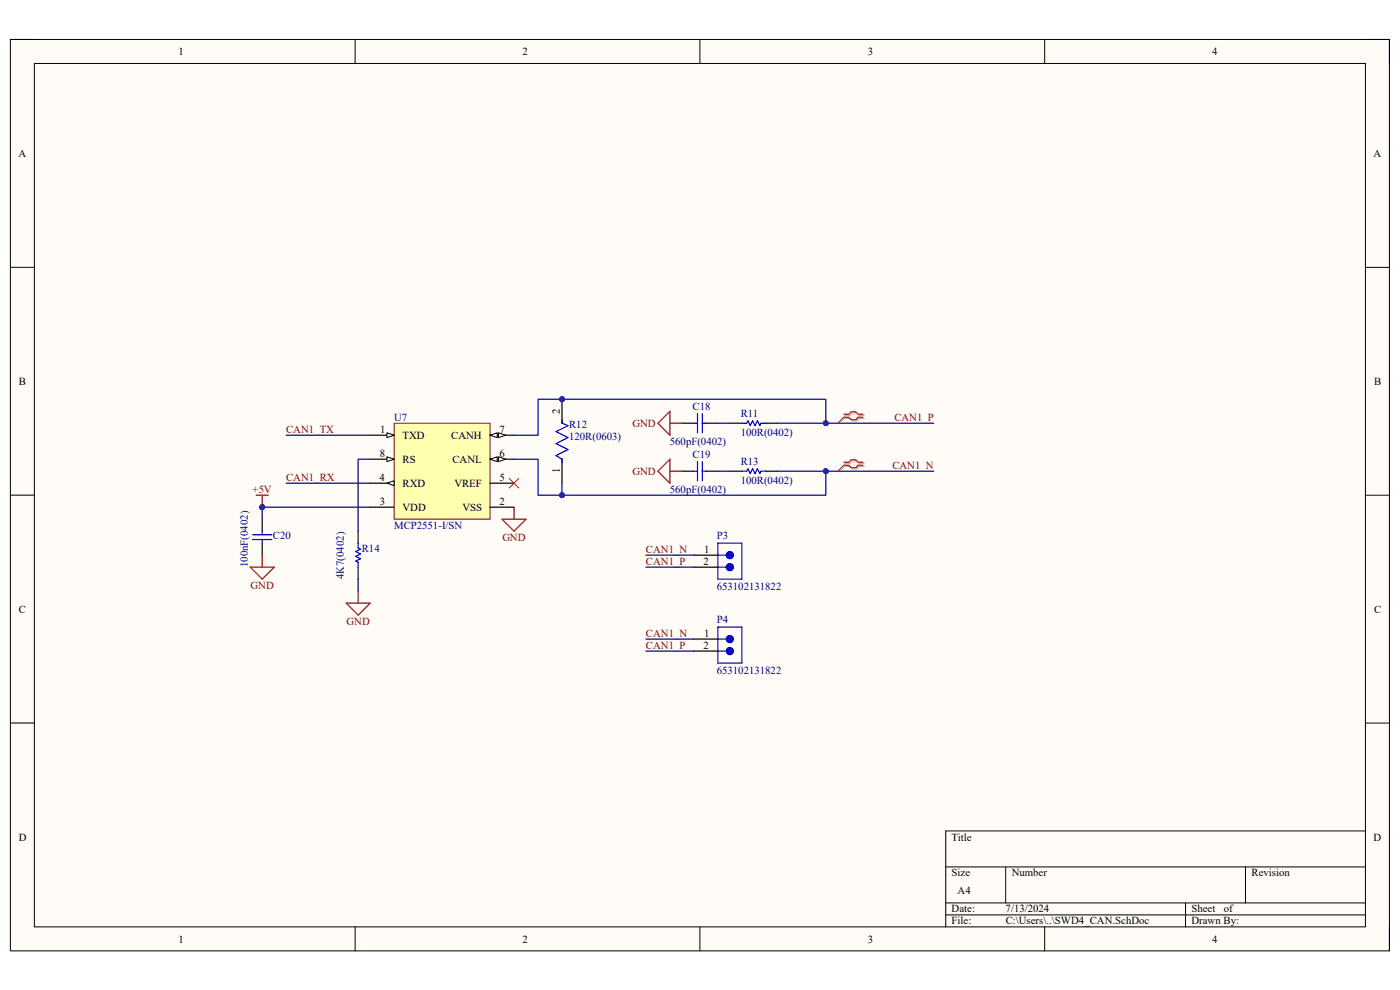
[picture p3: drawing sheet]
<svg xmlns="http://www.w3.org/2000/svg" width="297mm" height="210mm" viewBox="0 0 297 210" stroke-linecap="round" stroke-linejoin="round" font-family="sans-serif">
<path d="M2.2 8.4h292.6v193.3h-292.6z" fill-rule="evenodd" fill="#fffcf8"/>
<path d="M2.2 8.4h292.6v193.3h-292.6z" fill="none" stroke="#000" stroke-width=".21"/>
<path d="M7.3 13.5h282.4v183.1h-282.4z" fill-rule="evenodd" fill="#fffcf8"/>
<g fill="none" stroke="#000" stroke-width=".21">
<path d="M2.2 8.4h5.1M7.3 13.5h282.4v183.1h-282.4zM75.3 8.4v5.1M148.5 8.4v5.1M221.6 8.4v5.1M289.7 8.4h5.1v5.1M2.2 56.7h5.1M289.7 56.7h5.1M2.2 105h5.1M289.7 105.1h5.1M2.2 153.4h5.1M289.7 153.4h5.1"/>
<path d="M289.7 176.3h-89.1v20.3M75.3 196.6v5.1M148.5 196.6v5.1M200.6 183.9h89.1M200.6 191.5h89.1M200.6 194.1h89.1M213.4 183.9v7.6M221.6 196.6v5.1M251.5 191.5v5.1M264.2 183.9v7.6M294.8 196.6v5.1"/>
</g>
<path d="M83.6 89.8h20.4v20.3h-20.4z" fill-rule="evenodd" fill="#ffffb0"/>
<path d="M83.6 89.8h20.4v20.3h-20.4z" fill="none" stroke="#800000" stroke-width=".21"/>
<path d="M78.5 92.3h5.1" fill="none" stroke="#000" stroke-width=".25"/>
<path d="M82.1 91.8l1.5 .5-1.5 .5z" fill="#f8fcff"/>
<path d="M82.1 91.8l1.5 .5-1.5 .5z" fill="none" stroke="#000" stroke-width=".21"/>
<path d="M78.5 107.6h5.1M78.5 102.5h5.1M104 107.6h5.1" fill="none" stroke="#000" stroke-width=".25"/>
<path d="M82.1 102.5l1.5-.5v1z" fill="#f8fcff"/>
<path d="M82.1 102.5l1.5-.5v1z" fill="none" stroke="#000" stroke-width=".21"/>
<path d="M104 97.4h5.1M104 102.5h5.1" fill="none" stroke="#000" stroke-width=".25"/>
<path d="M104 97.4l1.5-.5v1z" fill="#f8fcff"/>
<path d="M104 97.4l1.5-.5v1z" fill="none" stroke="#000" stroke-width=".21"/>
<path d="M105.7 96.9l1.6 .5-1.6 .5z" fill="#f8fcff"/>
<path d="M105.7 96.9l1.6 .5-1.6 .5z" fill="none" stroke="#000" stroke-width=".21"/>
<path d="M104 92.3h5.1" fill="none" stroke="#000" stroke-width=".25"/>
<path d="M104 92.3l1.5-.5v1z" fill="#f8fcff"/>
<path d="M104 92.3l1.5-.5v1z" fill="none" stroke="#000" stroke-width=".21"/>
<path d="M105.7 91.8l1.6 .5-1.6 .5z" fill="#f8fcff"/>
<path d="M105.7 91.8l1.6 .5-1.6 .5z" fill="none" stroke="#000" stroke-width=".21"/>
<path d="M78.5 97.4h5.1" fill="none" stroke="#000" stroke-width=".25"/>
<path d="M82.1 96.9l1.5 .5-1.5 .5z" fill="#f8fcff"/>
<path d="M82.1 96.9l1.5 .5-1.5 .5z" fill="none" stroke="#000" stroke-width=".21"/>
<path d="M54.4 105h2.5M55.6 105v2.6" fill="none" stroke="#800000" stroke-width=".25"/>
<circle cx="55.6" cy="107.6" r=".51" fill="#000080"/>
<circle cx="55.6" cy="107.6" r=".51" fill="none" stroke="#000080" stroke-width=".21"/>
<path d="M108 101.5l2.1 2M110.1 101.5l-2.1 2" fill="none" stroke="#f00" stroke-width=".21"/>
<path d="M144.7 89.8h2.5M144.7 100h2.5M149.8 89.8h2.5M149.8 100h2.5M55.6 110.1v2.6M55.6 115.2v2.6" fill="none" stroke="#000" stroke-width=".25"/>
<path d="M147.2 89.8h.8M147.2 100h.8M148 87.7v4.1M148 97.9v4.1M149 87.7v4.1M149 97.9v4.1M149 89.8h.8M149 100h.8M53.6 113.4h4.1M53.6 114.5h4.1M55.6 112.7v.7M55.6 114.5v.7" fill="none" stroke="#00f" stroke-width=".25"/>
<circle cx="119.2" cy="84.7" r=".51" fill="#000080"/>
<circle cx="119.2" cy="84.7" r=".51" fill="none" stroke="#000080" stroke-width=".21"/>
<path d="M119.2 84.7v5.1M119.2 97.4v5.1" fill="none" stroke="#000" stroke-width=".25"/>
<circle cx="119.2" cy="84.7" r=".51" fill="#000080"/>
<circle cx="119.2" cy="84.7" r=".51" fill="none" stroke="#000080" stroke-width=".21"/>
<path d="M119.2 89v.8l1.3 .5-2.5 1.3 2.5 1.2-2.5 1.3 2.5 1.3-2.5 1.3 1.2 .7v.8M157.4 89.8h1l.3-.5 .5 1 .5-1 .5 1 .5-1 .5 1 .3-.5h1M157.4 100h1l.3-.6 .5 1.1 .5-1.1 .5 1.1 .5-1.1 .5 1.1 .3-.5h1M76 115.2v1l.5 .3-1 .5 1 .5-1 .5 1 .5-1 .5 .5 .3v1M152.3 120.3h1.8" fill="none" stroke="#00f" stroke-width=".25"/>
<path d="M154.8 89.8h2.6M154.8 100h2.6M162.5 89.8h2.5M162.5 100h2.5M76 112.7v2.5M147.2 117.8h5.1M76 120.3v2.6M147.2 120.3h5.1" fill="none" stroke="#000" stroke-width=".25"/>
<path d="M139.6 89.8l2.5-2.6v5.1zM139.6 100l2.5-2.6v5.1zM142.1 89.8h2.6M142.1 100h2.6M55.6 117.8v2.5M106.5 110.1h5.1l-2.5 2.6zM109.1 107.6v2.5M53.1 120.3h5.1l-2.6 2.6zM73.4 127.9h5.1l-2.5 2.6zM76 125.4v2.5" fill="none" stroke="#800000" stroke-width=".25"/>
<path d="M179.3 88.1h1l.5-.5h1l.5 .5h1M179.3 88.8h1l.5 .5h1l.5-.5h1M179.3 98.3h1l.5-.5h1l.5 .5h1M179.3 98.9h1l.5 .6h1l.5-.6h1" fill="none" stroke="#d0a19e" stroke-width=".25"/>
<path d="M179.3 88.8l-1.6 1M179.3 98.9l-1.6 1.1" fill="none" stroke="#d0a19e" stroke-width=".21"/>
<path d="M179 87.9h1l.5-.5h1.1l.5 .5h1M179 88.5h1l.5 .5h1.1l.5-.5h1M179 98.1h1l.5-.6h1.1l.5 .6h1M179 98.7h1l.5 .5h1.1l.5-.5h1" fill="none" stroke="#f00" stroke-width=".25"/>
<path d="M179 88.5l-1.3 1.3M179 98.7l-1.3 1.3" fill="none" stroke="#f00" stroke-width=".21"/>
<circle cx="154.8" cy="120.3" r=".76" fill="#00f"/>
<g fill="none" stroke="#00f" stroke-width=".25">
<path d="M152.3 117.8h1.8M152.3 115.2h5.1v7.7h-5.1z"/>
<circle cx="154.8" cy="120.3" r=".76"/>
</g>
<circle cx="154.8" cy="117.8" r=".76" fill="#00f"/>
<g fill="none" stroke="#00f" stroke-width=".25">
<path d="M152.3 138.1h1.8"/>
<circle cx="154.8" cy="117.8" r=".76"/>
</g>
<path d="M147.2 138.1h5.1M147.2 135.6h5.1" fill="none" stroke="#000" stroke-width=".25"/>
<circle cx="154.8" cy="138.1" r=".76" fill="#00f"/>
<g fill="none" stroke="#00f" stroke-width=".25">
<path d="M152.3 135.6h1.8M152.3 133h5.1v7.7h-5.1z"/>
<circle cx="154.8" cy="138.1" r=".76"/>
</g>
<circle cx="154.8" cy="135.6" r=".76" fill="#00f"/>
<circle cx="154.8" cy="135.6" r=".76" fill="none" stroke="#00f" stroke-width=".25"/>
<path d="M55.6 107.6v2.5" fill="none" stroke="#000080" stroke-width=".25"/>
<circle cx="55.6" cy="107.6" r=".51" fill="#000080"/>
<circle cx="55.6" cy="107.6" r=".51" fill="none" stroke="#000080" stroke-width=".21"/>
<path d="M55.6 107.6h22.9" fill="none" stroke="#000080" stroke-width=".25"/>
<circle cx="55.6" cy="107.6" r=".51" fill="#000080"/>
<circle cx="55.6" cy="107.6" r=".51" fill="none" stroke="#000080" stroke-width=".21"/>
<path d="M60.7 92.3h17.8M78.5 97.4h-2.5v15.3M152.3 100h2.5M152.3 89.8h2.5M165 89.8h10.2v-5.1h-61.1v7.6h-5M76 122.9v2.5" fill="none" stroke="#000080" stroke-width=".25"/>
<circle cx="175.2" cy="89.8" r=".51" fill="#000080"/>
<circle cx="175.2" cy="89.8" r=".51" fill="none" stroke="#000080" stroke-width=".21"/>
<circle cx="119.2" cy="84.7" r=".51" fill="#000080"/>
<circle cx="119.2" cy="84.7" r=".51" fill="none" stroke="#000080" stroke-width=".21"/>
<path d="M119.2 102.5v2.5" fill="none" stroke="#000080" stroke-width=".25"/>
<circle cx="119.2" cy="105" r=".51" fill="#000080"/>
<circle cx="119.2" cy="105" r=".51" fill="none" stroke="#000080" stroke-width=".21"/>
<path d="M175.2 89.8h22.9" fill="none" stroke="#000080" stroke-width=".25"/>
<circle cx="175.2" cy="89.8" r=".51" fill="#000080"/>
<circle cx="175.2" cy="89.8" r=".51" fill="none" stroke="#000080" stroke-width=".21"/>
<path d="M175.2 100h22.9" fill="none" stroke="#000080" stroke-width=".25"/>
<circle cx="175.2" cy="100" r=".51" fill="#000080"/>
<circle cx="175.2" cy="100" r=".51" fill="none" stroke="#000080" stroke-width=".21"/>
<path d="M109.1 97.4h5v7.7h61.1v-5.1h-10.2M60.7 102.5h17.8" fill="none" stroke="#000080" stroke-width=".25"/>
<circle cx="175.2" cy="100" r=".51" fill="#000080"/>
<circle cx="175.2" cy="100" r=".51" fill="none" stroke="#000080" stroke-width=".21"/>
<circle cx="119.2" cy="105" r=".51" fill="#000080"/>
<circle cx="119.2" cy="105" r=".51" fill="none" stroke="#000080" stroke-width=".21"/>
<path d="M137 117.8h10.2M137 120.3h10.2M137 138.1h10.2M137 135.6h10.2" fill="none" stroke="#000080" stroke-width=".25"/>
<g font-size="2.3">
<text x="37.9" y="11.7">1</text>
<text x="110.9" y="11.7">2</text>
<text x="184.1" y="11.7">3</text>
<text x="257.1" y="11.7">4</text>
<text x="3.9" y="33.3">A</text>
<text x="291.4" y="33.3">A</text>
<text x="4" y="81.6">B</text>
<text x="291.5" y="81.6">B</text>
<text x="118.7" y="87.8" transform="rotate(-90 118.7 87.8)">2</text>
<text x="80.7" y="91.8">1</text>
<text x="85.4" y="93.1">TXD</text>
<text x="95.7" y="93.1">CANH</text>
<text x="106" y="91.8">7</text>
<text x="80.5" y="102">4</text>
<text x="80.6" y="96.9">8</text>
<text x="85.4" y="98.2">RS</text>
<text x="96" y="98.2">CANL</text>
<text x="106" y="102">5</text>
<text x="106" y="96.9">6</text>
<text x="118.7" y="100.3" transform="rotate(-90 118.7 100.3)">1</text>
<text x="80.6" y="107.1">3</text>
<text x="85.4" y="103.3">RXD</text>
<text x="96.4" y="103.3">VREF</text>
<text x="106" y="107.1">2</text>
<text x="85.4" y="108.3">VDD</text>
<text x="98.1" y="108.3">VSS</text>
<text x="149.2" y="119.8">2</text>
<text x="149.4" y="117.3">1</text>
<text x="4" y="130">C</text>
<text x="291.5" y="130">C</text>
<text x="149.2" y="137.6">2</text>
<text x="149.4" y="135">1</text>
<text x="4" y="178.3">D</text>
<text x="201.9" y="178.3">Title</text>
<text x="291.4" y="178.3">D</text>
<text x="201.9" y="185.9">Size</text>
<text x="214.6" y="185.9">Number</text>
<text x="265.5" y="185.9">Revision</text>
<text x="203.2" y="189.7">A4</text>
<text x="201.9" y="193.5">Date:</text>
<text x="201.9" y="196.1">File:</text>
<text x="213.3" y="193.5">7/13/2024</text>
<text x="213.4" y="196.1">C:\Users\..\SWD4_CAN.SchDoc</text>
<text x="252.8" y="193.5">Sheet</text>
<text x="252.8" y="196.1">Drawn By:</text>
<text x="259.6" y="193.5">of</text>
<text x="37.9" y="199.9">1</text>
<text x="110.9" y="199.9">2</text>
<text x="184.1" y="199.9">3</text>
<text x="257.1" y="199.9">4</text>
</g>
<g font-size="2.3" fill="#000080">
<text x="83.6" y="89.3">U7</text>
<text x="146.9" y="87">C18</text>
<text x="157.1" y="88.5">R11</text>
<text x="120.7" y="90.8">R12</text>
<text x="120.7" y="93.3">120R(0603)</text>
<text x="142.1" y="94.4">560pF(0402)</text>
<text x="157.1" y="92.6">100R(0402)</text>
<text x="146.9" y="97.2">C19</text>
<text x="157.1" y="98.7">R13</text>
<text x="142.1" y="104.5">560pF(0402)</text>
<text x="157.1" y="102.7">100R(0402)</text>
<text x="83.6" y="112.1">MCP2551-I/SN</text>
<text x="57.9" y="114.4">C20</text>
<text x="76.8" y="117">R14</text>
<text x="152.1" y="114.4">P3</text>
<text x="52.6" y="120.3" transform="rotate(-90 52.6 120.3)">100nF(0402)</text>
<text x="72.9" y="122.9" transform="rotate(-90 72.9 122.9)">4K7(0402)</text>
<text x="152.1" y="125.1">653102131822</text>
<text x="152.1" y="132.2">P4</text>
<text x="152.1" y="143">653102131822</text>
</g>
<g font-size="2.3" fill="#800000">
<text x="189.7" y="89.3">CAN1_P</text>
<text x="60.7" y="91.8">CAN1_TX</text>
<text x="134.2" y="90.6">GND</text>
<text x="60.7" y="102">CAN1_RX</text>
<text x="134.2" y="100.7">GND</text>
<text x="189.3" y="99.4">CAN1_N</text>
<text x="53.6" y="104.5">+5V</text>
<text x="106.6" y="114.7">GND</text>
<text x="137" y="117.3">CAN1_N</text>
<text x="137" y="119.8">CAN1_P</text>
<text x="53.2" y="124.9">GND</text>
<text x="73.5" y="132.5">GND</text>
<text x="137" y="135">CAN1_N</text>
<text x="137" y="137.6">CAN1_P</text>
</g>
</svg>
